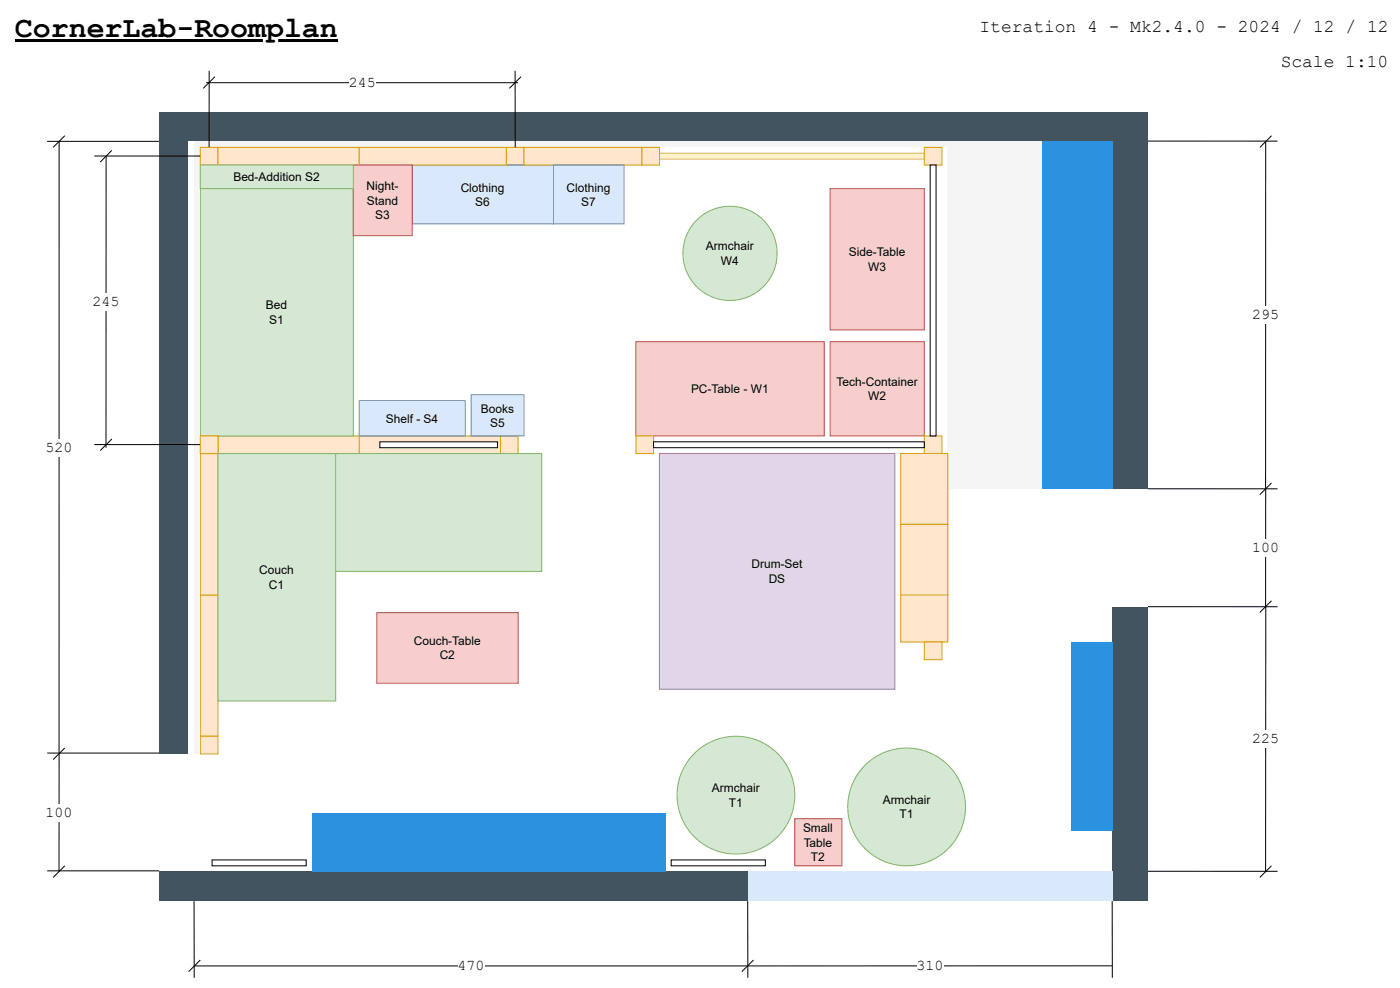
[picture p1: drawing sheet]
<svg xmlns="http://www.w3.org/2000/svg" width="1188mm" height="838mm" viewBox="0 0 1188 838" stroke-linecap="round" stroke-linejoin="round" font-family="sans-serif">
<g fill="#435461">
<path d="M135 95h839v25h-839z"/>
<path d="M135 120h30v519h-30z"/>
</g>
<g fill="#fff">
<path d="M160 120h779v619h-779z"/>
<path d="M135 639h30v100h-30z"/>
</g>
<g fill="#435461">
<path d="M944 120h30v295h-30z"/>
<path d="M944 515h30v249h-30z"/>
</g>
<path d="M944 415h30v100h-30z" fill="#fff"/>
<path d="M135 739h499v25h-499z" fill="#435461"/>
<path d="M634 739h310v25h-310z" fill="#dae8fc"/>
<path d="M170 505h15v119h-15z" fill="#ffe6cc"/>
<path d="M170 505h15v119h-15z" fill="none" stroke="#d79b00" stroke-width=".85"/>
<path d="M305 370h120v15h-120z" fill="#ffe6cc"/>
<path d="M305 370h120v15h-120z" fill="none" stroke="#d79b00" stroke-width=".85"/>
<path d="M170 385h15v120h-15z" fill="#ffe6cc"/>
<path d="M170 385h15v120h-15z" fill="none" stroke="#d79b00" stroke-width=".85"/>
<path d="M185 370h120v15h-120z" fill="#ffe6cc"/>
<path d="M185 370h120v15h-120z" fill="none" stroke="#d79b00" stroke-width=".85"/>
<path d="M974 120h110M1074 120v295M974 415h110M974 515h110M974 739h110" fill="none" stroke="#000" stroke-width=".85"/>
<path d="M1062 260h23v15h-23z" fill="#fff"/>
<path d="M1074 415v99" fill="none" stroke="#000" stroke-width=".85"/>
<path d="M1062 457h23v15h-23z" fill="#fff"/>
<path d="M170 160h130v210h-130z" fill="#d5e8d4"/>
<path d="M170 160h130v210h-130z" fill="none" stroke="#82b366" stroke-width=".85"/>
<g fill="#2b92e0">
<path d="M265 689h299v50h-299z"/>
<path d="M909 544h35v160h-35z"/>
<path d="M884 120h60v295h-60z"/>
</g>
<path d="M539 290h160v80h-160z" fill="#f8cecc"/>
<path d="M539 290h160v80h-160z" fill="none" stroke="#b85450" stroke-width=".85"/>
<path d="M704 290h80v80h-80z" fill="#f8cecc"/>
<path d="M704 290h80v80h-80z" fill="none" stroke="#b85450" stroke-width=".85"/>
<path d="M704 160h80v120h-80z" fill="#f8cecc"/>
<path d="M704 160h80v120h-80z" fill="none" stroke="#b85450" stroke-width=".85"/>
<path d="M784 370h15v15h-15z" fill="#ffe6cc"/>
<path d="M784 370h15v15h-15z" fill="none" stroke="#d79b00" stroke-width=".85"/>
<path d="M1079 115l-10 10M1079 410l-10 10M1074 515v224M1079 510l-10 9" fill="none" stroke="#000" stroke-width=".85"/>
<path d="M1062 619h23v15h-23z" fill="#fff"/>
<path d="M40 120h95M50 120v519M1079 734l-10 10" fill="none" stroke="#000" stroke-width=".85"/>
<path d="M39 372h23v15h-23z" fill="#fff"/>
<path d="M55 115l-10 10M40 639h95M50 639v100M55 634l-10 10M40 739h95" fill="none" stroke="#000" stroke-width=".85"/>
<path d="M39 682h23v15h-23z" fill="#fff"/>
<path d="M55 734l-10 10" fill="none" stroke="#000" stroke-width=".85"/>
<path d="M539 370h15v15h-15z" fill="#ffe6cc"/>
<path d="M539 370h15v15h-15z" fill="none" stroke="#d79b00" stroke-width=".85"/>
<path d="M764 445h40v60h-40z" fill="#ffe6cc"/>
<path d="M764 445h40v60h-40z" fill="none" stroke="#d79b00" stroke-width=".85"/>
<path d="M764 505h40v39h-40z" fill="#ffe6cc"/>
<path d="M764 505h40v39h-40z" fill="none" stroke="#d79b00" stroke-width=".85"/>
<path d="M804 120h80v295h-80z" fill="#f5f5f5"/>
<path d="M559 130h225v5h-225z" fill="#fff2cc"/>
<path d="M559 130h225v5h-225z" fill="none" stroke="#d6b656" stroke-width=".85"/>
<path d="M559 385h200v199h-200z" fill="#e1d5e7"/>
<path d="M559 385h200v199h-200z" fill="none" stroke="#9673a6" stroke-width=".85"/>
<path d="M170 624h15v15h-15z" fill="#ffe6cc"/>
<path d="M170 624h15v15h-15z" fill="none" stroke="#d79b00" stroke-width=".85"/>
<g fill="#f5f5f5">
<path d="M165 120h644v5h-644z"/>
<path d="M165 125h5v514h-5z"/>
</g>
<path d="M322 375h100v5h-100z" fill="#fff"/>
<path d="M322 375h100v5h-100z" fill="none" stroke="#000" stroke-width=".85"/>
<path d="M13 33h274v3h-274z" fill="#000"/>
<path d="M430 125h15v15h-15z" fill="#ffe6cc"/>
<path d="M430 125h15v15h-15z" fill="none" stroke="#d79b00" stroke-width=".85"/>
<path d="M544 125h15v15h-15z" fill="#ffe6cc"/>
<path d="M544 125h15v15h-15z" fill="none" stroke="#d79b00" stroke-width=".85"/>
<path d="M784 125h15v15h-15z" fill="#ffe6cc"/>
<path d="M784 125h15v15h-15z" fill="none" stroke="#d79b00" stroke-width=".85"/>
<path d="M170 125h15v15h-15z" fill="#ffe6cc"/>
<path d="M170 125h15v15h-15z" fill="none" stroke="#d79b00" stroke-width=".85"/>
<path d="M425 370h15v15h-15z" fill="#ffe6cc"/>
<path d="M425 370h15v15h-15z" fill="none" stroke="#d79b00" stroke-width=".85"/>
<path d="M170 370h15v15h-15z" fill="#ffe6cc"/>
<path d="M170 370h15v15h-15z" fill="none" stroke="#d79b00" stroke-width=".85"/>
<path d="M177 60v65M175 70h265M437 60v65" fill="none" stroke="#000" stroke-width=".85"/>
<path d="M296 63h23v15h-23z" fill="#fff"/>
<path d="M182 65l-10 10M442 65l-10 10" fill="none" stroke="#000" stroke-width=".85"/>
<path d="M185 385h100v209h-100z" fill="#d5e8d4"/>
<path d="M185 385h100v209h-100z" fill="none" stroke="#82b366" stroke-width=".85"/>
<path d="M285 385h175v100h-175z" fill="#d5e8d4"/>
<path d="M285 385h175v100h-175z" fill="none" stroke="#82b366" stroke-width=".85"/>
<path d="M80 132h90M90 132v248M80 377h90" fill="none" stroke="#000" stroke-width=".85"/>
<path d="M79 249h22v15h-22z" fill="#fff"/>
<path d="M95 128l-10 9M95 372l-10 10" fill="none" stroke="#000" stroke-width=".85"/>
<path d="M350 140h120v50h-120z" fill="#dae8fc"/>
<path d="M350 140h120v50h-120z" fill="none" stroke="#6c8ebf" stroke-width=".85"/>
<path d="M185 125h120v15h-120z" fill="#ffe6cc"/>
<path d="M185 125h120v15h-120z" fill="none" stroke="#d79b00" stroke-width=".85"/>
<path d="M305 125h125v15h-125z" fill="#ffe6cc"/>
<path d="M305 125h125v15h-125z" fill="none" stroke="#d79b00" stroke-width=".85"/>
<path d="M789 140h5v230h-5z" fill="#fff"/>
<path d="M789 140h5v230h-5z" fill="none" stroke="#000" stroke-width=".85"/>
<path d="M554 375h230v5h-230z" fill="#fff"/>
<path d="M554 375h230v5h-230z" fill="none" stroke="#000" stroke-width=".85"/>
<circle cx="624" cy="674" r="50" fill="#d5e8d4"/>
<circle cx="624" cy="674" r="50" fill="none" stroke="#82b366" stroke-width=".85"/>
<path d="M180 729h80v5h-80z" fill="#fff"/>
<path d="M180 729h80v5h-80z" fill="none" stroke="#000" stroke-width=".85"/>
<path d="M569 729h80v5h-80z" fill="#fff"/>
<path d="M569 729h80v5h-80z" fill="none" stroke="#000" stroke-width=".85"/>
<circle cx="769" cy="684" r="50" fill="#d5e8d4"/>
<circle cx="769" cy="684" r="50" fill="none" stroke="#82b366" stroke-width=".85"/>
<path d="M320 519h120v60h-120z" fill="#f8cecc"/>
<path d="M320 519h120v60h-120z" fill="none" stroke="#b85450" stroke-width=".85"/>
<path d="M784 544h15v15h-15z" fill="#ffe6cc"/>
<path d="M784 544h15v15h-15z" fill="none" stroke="#d79b00" stroke-width=".85"/>
<path d="M305 340h90v30h-90z" fill="#dae8fc"/>
<path d="M305 340h90v30h-90z" fill="none" stroke="#6c8ebf" stroke-width=".85"/>
<path d="M400 335h45v35h-45z" fill="#dae8fc"/>
<path d="M400 335h45v35h-45z" fill="none" stroke="#6c8ebf" stroke-width=".85"/>
<path d="M165 764v65M634 764v65M634 819h-469" fill="none" stroke="#000" stroke-width=".85"/>
<path d="M388 812h23v15h-23z" fill="#fff"/>
<path d="M944 764v65M170 814l-10 10M639 814l-10 10M944 819h-310" fill="none" stroke="#000" stroke-width=".85"/>
<path d="M778 812h23v15h-23z" fill="#fff"/>
<path d="M674 694h40v40h-40z" fill="#f8cecc"/>
<path d="M674 694h40v40h-40z" fill="none" stroke="#b85450" stroke-width=".85"/>
<path d="M764 385h40v60h-40z" fill="#ffe6cc"/>
<path d="M764 385h40v60h-40z" fill="none" stroke="#d79b00" stroke-width=".85"/>
<circle cx="619" cy="215" r="40" fill="#d5e8d4"/>
<circle cx="619" cy="215" r="40" fill="none" stroke="#82b366" stroke-width=".85"/>
<path d="M300 140h50v60h-50z" fill="#f8cecc"/>
<path d="M300 140h50v60h-50z" fill="none" stroke="#b85450" stroke-width=".85"/>
<path d="M445 125h99v15h-99z" fill="#ffe6cc"/>
<path d="M445 125h99v15h-99z" fill="none" stroke="#d79b00" stroke-width=".85"/>
<path d="M470 140h59v50h-59z" fill="#dae8fc"/>
<path d="M470 140h59v50h-59z" fill="none" stroke="#6c8ebf" stroke-width=".85"/>
<path d="M170 140h130v20h-130z" fill="#d5e8d4"/>
<path d="M170 140h130v20h-130z" fill="none" stroke="#82b366" stroke-width=".85"/>
<text font-size="25.4" x="13" y="32">CornerLab-Roomplan</text>
<g font-size="15.2">
<text x="831" y="27">Iteration 4 - Mk2.4.0 - 2024 / 12 / 12</text>
<text x="1087" y="57">Scale 1:10</text>
</g>
<g font-size="12.7">
<text x="296" y="74">245</text>
<text x="79" y="260">245</text>
<text x="1062" y="271">295</text>
<text x="39" y="383">520</text>
<text x="1062" y="468">100</text>
<text x="1062" y="630">225</text>
<text x="39" y="693">100</text>
<text x="388" y="822">470</text>
<text x="778" y="822">310</text>
</g>
<g font-size="10.1">
<text x="198" y="153">Bed-Addition S2</text>
<text x="311" y="161">Night-</text>
<text x="391" y="163">Clothing</text>
<text x="481" y="163">Clothing</text>
<text x="311" y="174">Stand</text>
<text x="403" y="175">S6</text>
<text x="493" y="175">S7</text>
<text x="318" y="186">S3</text>
<text x="599" y="212">Armchair</text>
<text x="720" y="217">Side-Table</text>
<text x="612" y="225">W4</text>
<text x="737" y="230">W3</text>
<text x="226" y="262">Bed</text>
<text x="228" y="274">S1</text>
<text x="710" y="327">Tech-Container</text>
<text x="586" y="333">PC-Table - W1</text>
<text x="737" y="339">W2</text>
<text x="408" y="350">Books</text>
<text x="327" y="358">Shelf - S4</text>
<text x="416" y="362">S5</text>
<text x="638" y="482">Drum-Set</text>
<text x="220" y="487">Couch</text>
<text x="652" y="494">DS</text>
<text x="228" y="499">C1</text>
<text x="351" y="547">Couch-Table</text>
<text x="373" y="559">C2</text>
<text x="604" y="672">Armchair</text>
<text x="618" y="684">T1</text>
<text x="749" y="682">Armchair</text>
<text x="763" y="694">T1</text>
<text x="681" y="706">Small</text>
<text x="682" y="718">Table</text>
<text x="688" y="730">T2</text>
</g>
</svg>
